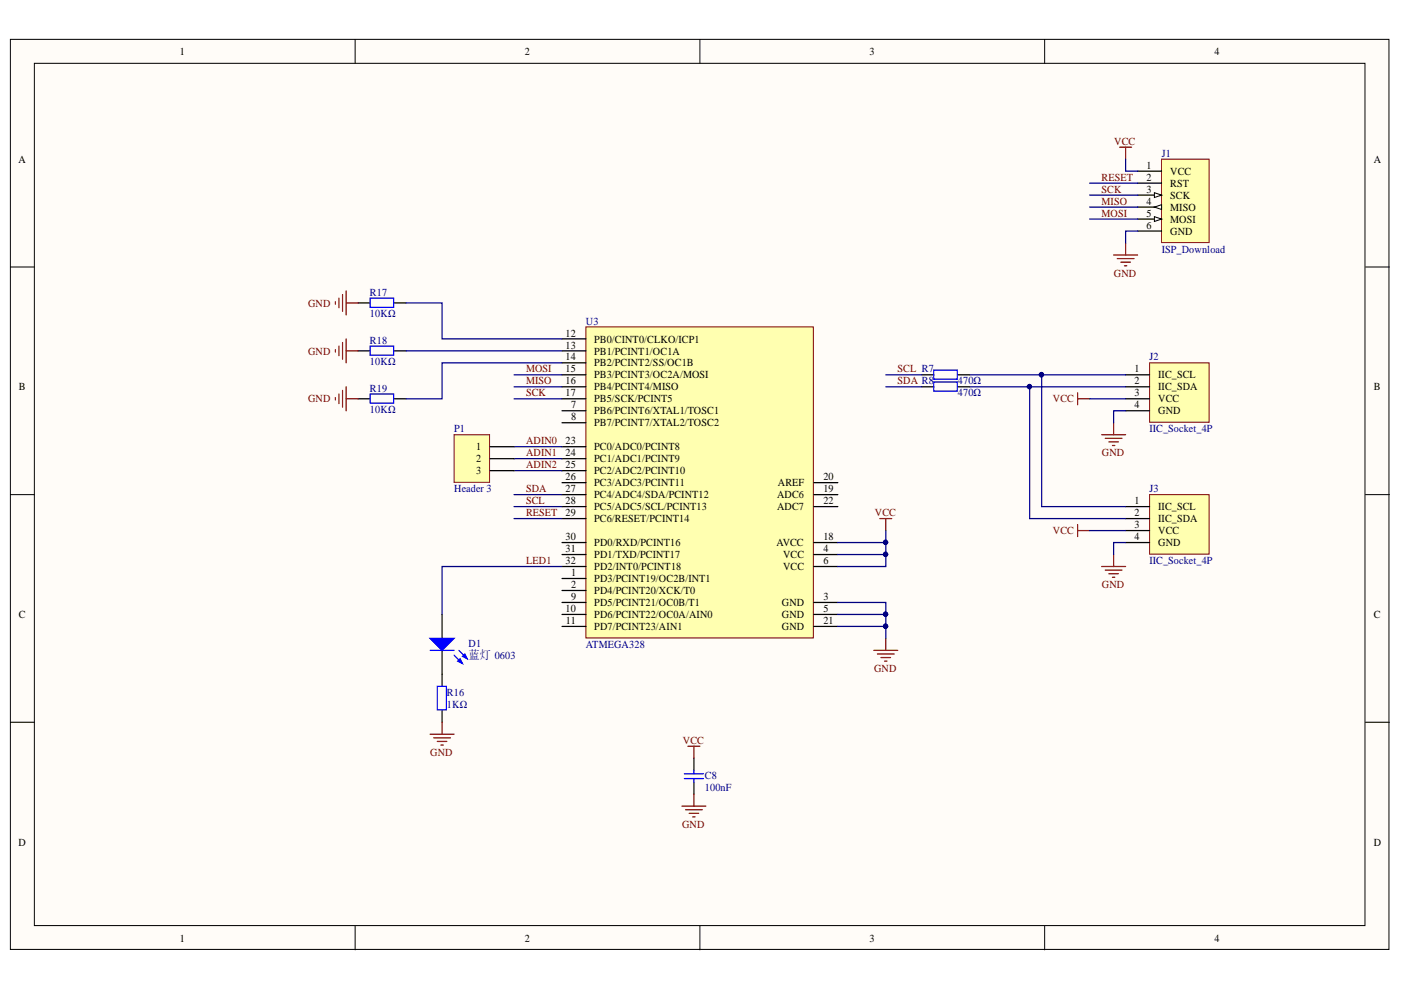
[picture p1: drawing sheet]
<svg xmlns="http://www.w3.org/2000/svg" width="297mm" height="210mm" viewBox="0 0 297 210" stroke-linecap="round" stroke-linejoin="round" font-family="sans-serif">
<g fill="#fffcf8" stroke="#000" stroke-width=".21">
<path d="M2.2 8.3h292.3v193h-292.3z"/>
<path d="M7.3 13.4h282.1v182.8h-282.1z"/>
</g>
<path d="M75.3 8.3v5.1M148.4 8.3v5.1M221.5 8.3v5.1M2.2 56.6h5.1M289.5 56.6h5.1M2.2 104.9h5.1M289.5 104.9h5.1M2.2 153.1h5.1M289.5 153.1h5.1M75.3 196.3v5.1M148.4 196.3v5.1M221.5 196.3v5.1" fill="none" stroke="#000" stroke-width=".21"/>
<path d="M124.2 69.3h48.2v66h-48.2z" fill="#ffffb0" stroke="#800000" stroke-width=".21"/>
<g fill="none" stroke="#000" stroke-width=".26">
<path d="M119.2 71.9h5M119.2 74.4h5M119.2 76.9h5M119.2 79.5h5M119.2 87.1h5M119.2 89.6h5M119.2 82h5M119.2 84.6h5M119.2 94.7h5M119.2 97.3h5M119.2 99.8h5M119.2 117.6h5"/>
<path d="M119.2 115h5M119.2 104.9h5M119.2 102.3h5M119.2 107.4h5M119.2 110h5M172.5 117.6h5.1M172.5 115h5.1M172.5 104.9h5.1M172.5 102.3h5.1M172.5 107.4h5.1M119.2 122.7h5M119.2 125.2h5"/>
<path d="M119.2 127.7h5M119.2 130.3h5M119.2 120.1h5M119.2 132.8h5M172.5 127.7h5.1M172.5 130.3h5.1M172.5 120.1h5.1M172.5 132.8h5.1"/>
</g>
<path d="M243.7 76.9h12.6v12.6h-12.6z" fill="#ffffb0" stroke="#800000" stroke-width=".21"/>
<path d="M195.4 79.5h2.6M203.1 79.5h2.5M238.7 79.5h5M195.4 82h2.6M203.1 82h2.5M238.7 84.6h5M238.7 82h5M238.7 87.1h5M147.1 160.8v2.5M147.1 165.8v2.6" fill="none" stroke="#000" stroke-width=".26"/>
<path d="M228.5 83.3v2.5M228.5 84.6h2.5M233.6 92.2h5.1M234.3 92.9h3.6M235.1 93.7h2M235.9 94.5h.5M236.1 89.6v2.6" fill="none" stroke="#800000" stroke-width=".26"/>
<path d="M198 78.5h5v1.9h-5zM198 81h5v1.9h-5zM145.1 164.1h4.1M145.1 165.1h4.1M147.1 163.3v.8M147.1 165.1v.7" fill="none" stroke="#00f" stroke-width=".26"/>
<path d="M246.3 33.7h10v17.7h-10z" fill="#ffffb0" stroke="#800000" stroke-width=".21"/>
<path d="M241.2 36.3h5.1M241.2 38.8h5.1M241.2 41.4h5.1" fill="none" stroke="#000" stroke-width=".26"/>
<path d="M244.8 40.9l1.5 .5-1.5 .5z" fill="#fffcf8"/>
<path d="M244.8 40.9l1.5 .5-1.5 .5z" fill="none" stroke="#000" stroke-width=".21"/>
<path d="M241.2 43.9h5.1" fill="none" stroke="#000" stroke-width=".26"/>
<path d="M244.8 43.9l1.5-.5v1z" fill="#fffcf8"/>
<path d="M244.8 43.9l1.5-.5v1z" fill="none" stroke="#000" stroke-width=".21"/>
<path d="M241.2 46.4h5.1" fill="none" stroke="#000" stroke-width=".26"/>
<path d="M244.8 45.9l1.5 .5-1.5 .6z" fill="#fffcf8"/>
<path d="M244.8 45.9l1.5 .5-1.5 .6z" fill="none" stroke="#000" stroke-width=".21"/>
<path d="M241.2 49h5.1M93.7 130.3v5.1M93.7 137.9v5.1" fill="none" stroke="#000" stroke-width=".26"/>
<g fill="none" stroke="#800000" stroke-width=".26">
<path d="M237.4 31.2h2.5M238.7 31.2v2.5M236.1 54.1h5.1M236.9 54.8h3.5M237.6 55.6h2.1M238.4 56.4h.5M238.7 51.5v2.6M186.5 110h2.6M187.8 110v2.5M185.3 137.9h5M186 138.7h3.6M186.8 139.4h2"/>
<path d="M187.8 135.4v2.5M145.9 158.2h2.5M147.1 158.2v2.6M187.5 140.2h.6M144.6 170.9h5.1M145.3 171.7h3.6M146.1 172.4h2M146.9 173.2h.5M147.1 168.4v2.5"/>
</g>
<path d="M91.2 135.4h5.1l-2.6 2.5z" fill="#00f"/>
<path d="M91.2 135.4h5.1l-2.6 2.5zM96.3 138.9l1.8 1.8M97.3 137.9l1.8 1.8" fill="none" stroke="#00f" stroke-width=".26"/>
<path d="M97 140.2l.5-.5 .6 1z" fill="#00f"/>
<path d="M97 140.2l.5-.5 .6 1z" fill="none" stroke="#00f" stroke-width=".26"/>
<path d="M98.1 139.2l.5-.5 .5 1z" fill="#00f"/>
<path d="M91.2 137.9h5.1M98.1 139.2l.5-.5 .5 1zM92.7 145.5h1.9v5h-1.9z" fill="none" stroke="#00f" stroke-width=".26"/>
<path d="M93.7 143v2.5M93.7 150.6v2.5" fill="none" stroke="#000" stroke-width=".26"/>
<path d="M91.2 155.7h5.1M92 156.4h3.5M92.7 157.2h2M93.5 158h.5M93.7 153.1v2.6" fill="none" stroke="#800000" stroke-width=".26"/>
<path d="M243.7 104.9h12.6v12.6h-12.6z" fill="#ffffb0" stroke="#800000" stroke-width=".21"/>
<path d="M75.9 64.2h2.6M75.9 74.4h2.6M83.6 64.2h2.5M83.6 74.4h2.5M75.9 84.6h2.6M83.6 84.6h2.5M238.7 112.5h5M238.7 110h5M238.7 107.4h5M238.7 115h5" fill="none" stroke="#000" stroke-width=".26"/>
<g fill="none" stroke="#800000" stroke-width=".26">
<path d="M71.1 64v.5M71.1 74.1v.5M71.9 63.2v2M71.9 73.4v2M72.6 62.5v3.5M72.6 72.6v3.6M73.4 61.7v5.1M73.4 71.9v5M73.4 64.2h2.5M73.4 74.4h2.5M71.1 84.3v.5M71.9 83.5v2.1"/>
<path d="M72.6 82.8v3.5M73.4 82v5.1M73.4 84.6h2.5M228.5 111.2v2.6M228.5 112.5h2.5M236.1 117.6v2.5M233.6 120.1h5.1M234.3 120.9h3.6M235.1 121.6h2M235.9 122.4h.5"/>
</g>
<path d="M78.5 63.2h5v2h-5zM78.5 73.4h5v1.9h-5zM78.5 83.5h5v2h-5z" fill="none" stroke="#00f" stroke-width=".26"/>
<g fill="none" stroke="#000080" stroke-width=".26">
<path d="M231 38.8h10.2M238.7 33.7v2.6h2.5M231 41.4h10.2M231 43.9h10.2M231 46.4h10.2M241.2 49h-2.5v2.5M86.1 64.2h7.6v7.7h25.5M86.1 74.4h33.1M109 79.5h10.2M119.2 76.9h-25.5v7.7h-7.6M187.8 79.5h7.6M205.6 79.5h33.1"/>
<path d="M220.9 79.5v27.9h17.8M109 84.6h10.2M109 82h10.2M109 94.7h10.2M109 97.3h10.2M109 99.8h10.2M187.8 82h7.6M205.6 82h33.1M218.3 82v28h20.4M231 84.6h7.7M238.7 87.1h-2.6v2.5M109 104.9h10.2"/>
<path d="M109 107.4h10.2M109 110h10.2M177.6 115h10.2M187.8 117.6v2.5h-10.2M187.8 112.5v5.1h-10.2M231 112.5h7.7M238.7 115h-2.6v2.6M119.2 120.1h-25.5v10.2M177.6 127.7h10.2v7.7M177.6 132.8h10.2M177.6 130.3h10.2"/>
</g>
<g fill="#000080" stroke="#000080" stroke-width=".21">
<circle cx="187.7" cy="117.5" r=".46"/>
<circle cx="187.7" cy="132.8" r=".46"/>
<circle cx="187.8" cy="130.2" r=".46"/>
<circle cx="187.8" cy="115" r=".46"/>
<circle cx="220.8" cy="79.4" r=".46"/>
<circle cx="218.3" cy="82" r=".46"/>
</g>
<path d="M96.3 92.2h7.5v10.1h-7.5z" fill="#ffffb0" stroke="#800000" stroke-width=".21"/>
<path d="M103.9 94.7h5.1M103.9 97.3h5.1M103.9 99.8h5.1" fill="none" stroke="#000" stroke-width=".26"/>
<text font-size="2.5" fill="#000080" x="99.3" y="139.7">蓝灯 0603</text>
<g font-size="2.3">
<text x="38.2" y="11.7">1</text>
<text x="111.3" y="11.7">2</text>
<text x="184.4" y="11.7">3</text>
<text x="257.5" y="11.7">4</text>
<text x="3.9" y="34.5">A</text>
<text x="243.1" y="35.8">1</text>
<text x="291.3" y="34.5">A</text>
<text x="243.1" y="38.3">2</text>
<text x="243.1" y="40.8">3</text>
<text x="248.1" y="37">VCC</text>
<text x="248.1" y="39.6">RST</text>
<text x="243.1" y="43.5">4</text>
<text x="243.1" y="46">5</text>
<text x="248.1" y="42.1">SCK</text>
<text x="248.1" y="44.7">MISO</text>
<text x="248.1" y="47.3">MOSI</text>
<text x="243.1" y="48.5">6</text>
<text x="248.1" y="49.8">GND</text>
<text x="119.9" y="71.4">12</text>
<text x="119.9" y="73.9">13</text>
<text x="119.9" y="76.4">14</text>
<text x="126" y="72.6">PB0/CINT0/CLKO/ICP1</text>
<text x="126" y="75.2">PB1/PCINT1/OC1A</text>
<text x="126" y="77.7">PB2/PCINT2/SS/OC1B</text>
<text x="4" y="82.8">B</text>
<text x="119.9" y="79">15</text>
<text x="119.9" y="81.5">16</text>
<text x="126" y="80.2">PB3/PCINT3/OC2A/MOSI</text>
<text x="126" y="82.8">PB4/PCINT4/MISO</text>
<text x="240.6" y="81.5">2</text>
<text x="240.6" y="79">1</text>
<text x="245.6" y="82.8">IIC_SDA</text>
<text x="245.6" y="80.2">IIC_SCL</text>
<text x="291.3" y="82.8">B</text>
<text x="119.9" y="84">17</text>
<text x="121.1" y="86.6">7</text>
<text x="121.1" y="89.1">8</text>
<text x="126" y="87.8">PB6/PCINT6/XTAL1/TOSC1</text>
<text x="126" y="85.3">PB5/SCK/PCINT5</text>
<text x="240.6" y="84">3</text>
<text x="240.6" y="86.6">4</text>
<text x="245.6" y="85.3">VCC</text>
<text x="245.6" y="87.8">GND</text>
<text x="100.9" y="95.5">1</text>
<text x="119.9" y="94.2">23</text>
<text x="126" y="90.4">PB7/PCINT7/XTAL2/TOSC2</text>
<text x="126" y="95.5">PC0/ADC0/PCINT8</text>
<text x="100.9" y="98">2</text>
<text x="100.9" y="100.5">3</text>
<text x="119.9" y="96.7">24</text>
<text x="119.9" y="99.3">25</text>
<text x="119.9" y="101.8">26</text>
<text x="126" y="98">PC1/ADC1/PCINT9</text>
<text x="126" y="100.5">PC2/ADC2/PCINT10</text>
<text x="174.6" y="101.8">20</text>
<text x="119.9" y="104.4">27</text>
<text x="119.9" y="107">28</text>
<text x="126" y="103.1">PC3/ADC3/PCINT11</text>
<text x="126" y="105.7">PC4/ADC4/SDA/PCINT12</text>
<text x="164.7" y="105.7">ADC6</text>
<text x="164.9" y="103.1">AREF</text>
<text x="174.6" y="104.4">19</text>
<text x="174.6" y="107">22</text>
<text x="240.6" y="107">1</text>
<text x="119.9" y="109.5">29</text>
<text x="126" y="108.2">PC5/ADC5/SCL/PCINT13</text>
<text x="126" y="110.8">PC6/RESET/PCINT14</text>
<text x="164.7" y="108.2">ADC7</text>
<text x="240.6" y="112">3</text>
<text x="240.6" y="109.5">2</text>
<text x="245.6" y="113.3">VCC</text>
<text x="245.6" y="110.8">IIC_SDA</text>
<text x="245.6" y="108.2">IIC_SCL</text>
<text x="119.9" y="114.6">30</text>
<text x="119.9" y="117.1">31</text>
<text x="119.9" y="119.6">32</text>
<text x="126" y="115.8">PD0/RXD/PCINT16</text>
<text x="126" y="118.4">PD1/TXD/PCINT17</text>
<text x="164.7" y="115.8">AVCC</text>
<text x="166" y="118.4">VCC</text>
<text x="174.6" y="117.1">4</text>
<text x="174.6" y="119.6">6</text>
<text x="174.6" y="114.6">18</text>
<text x="240.6" y="114.6">4</text>
<text x="245.6" y="115.8">GND</text>
<text x="121.1" y="122.2">1</text>
<text x="121.1" y="124.7">2</text>
<text x="126" y="123.4">PD3/PCINT19/OC2B/INT1</text>
<text x="126" y="126">PD4/PCINT20/XCK/T0</text>
<text x="126" y="120.9">PD2/INT0/PCINT18</text>
<text x="166" y="120.9">VCC</text>
<text x="4" y="131.1">C</text>
<text x="119.9" y="129.8">10</text>
<text x="121.1" y="127.2">9</text>
<text x="126" y="128.5">PD5/PCINT21/OC0B/T1</text>
<text x="126" y="131.1">PD6/PCINT22/OC0A/AIN0</text>
<text x="165.8" y="128.5">GND</text>
<text x="165.8" y="131.1">GND</text>
<text x="174.6" y="127.2">3</text>
<text x="174.6" y="129.8">5</text>
<text x="291.3" y="131.1">C</text>
<text x="120" y="132.3">11</text>
<text x="126" y="133.6">PD7/PCINT23/AIN1</text>
<text x="165.8" y="133.6">GND</text>
<text x="174.6" y="132.3">21</text>
<text x="3.9" y="179.3">D</text>
<text x="291.3" y="179.3">D</text>
<text x="38.2" y="199.6">1</text>
<text x="111.3" y="199.6">2</text>
<text x="184.4" y="199.6">3</text>
<text x="257.5" y="199.6">4</text>
</g>
<g font-size="2.3" fill="#800000">
<text x="236.3" y="30.7">VCC</text>
<text x="233.5" y="38.3">RESET</text>
<text x="233.5" y="40.8">SCK</text>
<text x="233.5" y="43.5">MISO</text>
<text x="233.5" y="46">MOSI</text>
<text x="236.2" y="58.7">GND</text>
<text x="65.3" y="65">GND</text>
<text x="65.3" y="75.2">GND</text>
<text x="111.5" y="81.5">MISO</text>
<text x="111.5" y="79">MOSI</text>
<text x="190.3" y="81.5">SDA R8</text>
<text x="190.3" y="79">SCL R7</text>
<text x="65.3" y="85.3">GND</text>
<text x="111.5" y="84">SCK</text>
<text x="223.2" y="85.3">VCC</text>
<text x="111.5" y="94.2">ADIN0</text>
<text x="111.5" y="96.7">ADIN1</text>
<text x="111.5" y="99.3">ADIN2</text>
<text x="233.6" y="96.7">GND</text>
<text x="111.5" y="104.4">SDA</text>
<text x="111.5" y="107">SCL</text>
<text x="111.5" y="109.5">RESET</text>
<text x="185.5" y="109.5">VCC</text>
<text x="223.2" y="113.3">VCC</text>
<text x="111.5" y="119.6">LED1</text>
<text x="233.6" y="124.7">GND</text>
<text x="185.3" y="142.5">GND</text>
<text x="91.2" y="160.2">GND</text>
<text x="144.8" y="157.7">VCC</text>
<text x="144.6" y="175.5">GND</text>
</g>
<g font-size="2.3" fill="#000080">
<text x="246.3" y="33.2">J1</text>
<text x="246.3" y="53.6">ISP_Download</text>
<text x="78.4" y="62.7">R17</text>
<text x="78.4" y="67.3">10KΩ</text>
<text x="124.2" y="68.8">U3</text>
<text x="78.4" y="72.9">R18</text>
<text x="78.4" y="77.4">10KΩ</text>
<text x="243.7" y="76.4">J2</text>
<text x="78.4" y="83">R19</text>
<text x="203.1" y="81.5">470Ω</text>
<text x="78.4" y="87.6">10KΩ</text>
<text x="203.1" y="84">470Ω</text>
<text x="96.3" y="91.7">P1</text>
<text x="243.7" y="91.7">IIC_Socket_4P</text>
<text x="96.3" y="104.4">Header 3</text>
<text x="243.7" y="104.4">J3</text>
<text x="243.7" y="119.6">IIC_Socket_4P</text>
<text x="99.3" y="137.1">D1</text>
<text x="124.2" y="137.4">ATMEGA328</text>
<text x="94.8" y="147.5">R16</text>
<text x="94.8" y="150.1">1KΩ</text>
<text x="149.4" y="165.1">C8</text>
<text x="149.4" y="167.7">100nF</text>
</g>
</svg>
